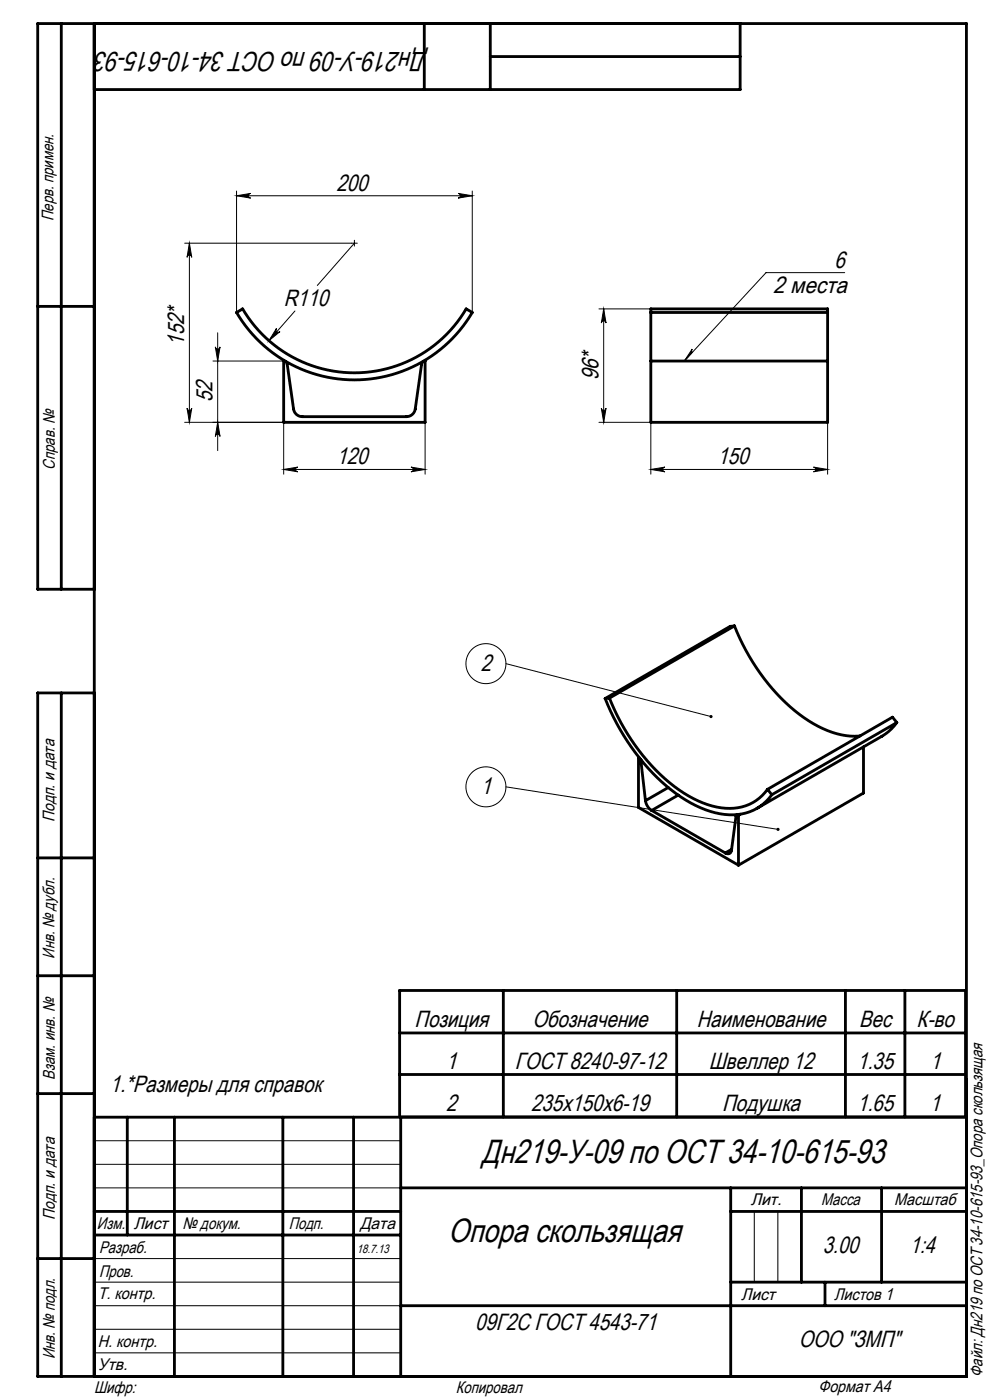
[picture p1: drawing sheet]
<svg xmlns="http://www.w3.org/2000/svg" width="210mm" height="297mm" viewBox="0 0 210 297" stroke-linecap="round" stroke-linejoin="round" font-family="sans-serif">
<g fill="none" stroke="#000" stroke-width=".21">
<path d="M40.2 51.6l.5 3a.5 .5 0 0 0-.5-.5 .5 .5 0 0 0-.5 .5zM40.2 51.6v38M50.2 41.5l3-.5a.5 .5 0 0 0-.5 .5 .5 .5 0 0 0 .5 .5zM50.2 40.5v25.8M50.2 41.5h50M75.2 51v1.2M75.2 51.6l-7.9 9M75.8 51.6h-36.6M97.2 41l3 .5-3 .5a.5 .5 0 0 0 .5-.5 .5 .5 0 0 0-.5-.5zM100.2 40.5v25.8M179.2 57.8h-16.7l-17.3 18.8M45.2 76.6h15"/>
<path d="M45.7 73.6a.5 .5 0 0 0 .5 .5 .5 .5 0 0 0 .5-.5l-.5 3zM46.2 70.6v25M58.6 69.7a.5 .5 0 0 0 .1 .7 .5 .5 0 0 0 .7-.1l-2.4 2zM62.6 66l-5.6 6.3M127.1 65.5h11M128.1 65.5v24.1M128.1 65.5l.5 3a.5 .5 0 0 0-.5-.4 .5 .5 0 0 0-.5 .4zM146.8 74l-.1 .5 .2 .2-1.7 1.9zM39.2 89.6h21v11M39.7 86.6a.5 .5 0 0 0 .5 .5 .5 .5 0 0 0 .5-.5l-.5 3zM46.2 89.6l.5 3a.5 .5 0 0 0-.5-.5 .5 .5 0 0 0-.5 .5zM60.2 99.6l3-.5a.5 .5 0 0 0-.5 .5 .5 .5 0 0 0 .5 .5z"/>
<path d="M60.2 99.6h30M87.2 99.1l3 .5-3 .5a.5 .5 0 0 0 .5-.5 .5 .5 0 0 0-.5-.5zM90.2 89.6v11M127.1 89.6h11v11M127.6 86.6a.5 .5 0 0 0 .5 .5 .5 .5 0 0 0 .5-.5l-.5 3zM138.1 99.6l3-.5a.5 .5 0 0 0-.5 .5 .5 .5 0 0 0 .5 .5zM138.1 99.6h37.5M172.6 99.1l3 .5-3 .5a.5 .5 0 0 0 .4-.5 .5 .5 0 0 0-.4-.5zM175.6 89.6v11M107.3 140.8l43.5 11.2M107.3 166.9l57.7 9M20 242h65"/>
<path d="M20 247h65M20 252h65M160 257v15M165 257v15M20 277h65M20 272h65M20 267h65M20 287h65M20 282h65"/>
<circle cx="103.1" cy="140.8" r="4.2"/>
<circle cx="103.1" cy="166.9" r="4.2"/>
</g>
<g fill="none" stroke="#000" stroke-width=".6">
<path d="M13 5v120M20 5v287M90 5v14M104 5v14M104 12h53M157 5v14h-137M8 65h12M50.2 66.3l1.3-.8a27.5 27.5 0 0 0 47.4 0l1.3 .8a29 29 0 0 1-50 0zM60.2 76.6a.75 .75 0 0 1 .7 .6l1.4 9.6a1.88 1.88 0 0 0 1.8 1.6h22.1a1.87 1.87 0 0 0 1.9-1.6l1.3-9.6a.75 .75 0 0 1 .8-.6v13h-30zM138.1 66.3v10.3M138.1 76.6v13h37.5v-13M138.1 66.3h37.5"/>
<path d="M138.1 66.3v-.8h37.5v.8M138.1 76.6h37.5M175.6 66.3v10.3M20 125h-12v-120h197v287h-197v-145h12M155.8 132.8a42.4 42.4 0 0 0 16.8 20.7 16.8 16.8 0 0 0 9.8 2.6M155.8 132.8l-.9 .1-26.5 15.3M155.8 132.8l-26.5 15.3M13 147v145M128.4 148.2a45.1 45.1 0 0 0 17.1 21.6 16.8 16.8 0 0 0 12.7 2.7 9.9 9.9 0 0 0 5.5-3.9M129.3 148.1a42.4 42.4 0 0 0 16.7 20.7 15.1 15.1 0 0 0 12.2 2.1l2.2-1.1 1.3-1 1.1-1.4M129.3 148.1l-.9 .1M183.2 158.4v9.8l-26.6 15.3"/>
<path d="M190.2 153.3l-1.7 1.9-1.4 1-26.6 15.3M190.2 153.3l-26.5 15.3M190.2 153.3l-.9-1.2-26.5 15.3M135.4 160.7l.4 .3 .2 .5M135.4 160.7v10.6l21.2 12.2M135.5 160.6l-.1 .1M136 161.5l.9 8.4M136.1 161.4l-.1 .1M136.9 169.9a2.97 2.97 0 0 0 1.3 2M138.2 171.9l15.7 9.1M141.7 167.1l-4.8 2.8M143.9 168.7l-5.7 3.2"/>
<path d="M156.4 172.8l-.1 .1M156.6 172.9a.31 .31 0 0 0-.3 0 .31 .31 0 0 0-.2 .3l-.9 7.2a.78 .78 0 0 1-.5 .7 .78 .78 0 0 1-.8-.1M156.6 172.9v10.6M157 172.7l-.4 .2M162.8 167.4l.9 1.2M8 182h12M155.2 180.2l-1.3 .8M8 207h12M84.8 210.1h120v26.9h-120zM84.8 219.1h120M106.8 210.1v26.9M143.5 210.1v26.9"/>
<path d="M179.3 210.1v26.9M191.9 210.1v26.9M8 232h12M20 237h185M27 237v25M37 237v55M60 237v55M75 237v55M84.8 227.9h120M85 237v55M20 257h65M85 252h120"/>
<path d="M155 252v40M155 257h50M170 252v20M187 252v20M8 267h12M20 262h65M85 277h120M155 272h50M175 272v5"/>
</g>
<g fill="#000">
<path d="M45.7 73.6a.5 .5 0 0 0 .5 .5 .5 .5 0 0 0 .5-.5l-.5 3zM46.2 89.6l.5 3a.5 .5 0 0 0-.5-.5 .5 .5 0 0 0-.5 .5z"/>
<path d="M39.7 86.6a.5 .5 0 0 0 .5 .5 .5 .5 0 0 0 .5-.5l-.5 3zM40.2 51.6l.5 3a.5 .5 0 0 0-.5-.5 .5 .5 0 0 0-.5 .5zM127.6 86.6a.5 .5 0 0 0 .5 .5 .5 .5 0 0 0 .5-.5l-.5 3zM128.1 65.5l.5 3a.5 .5 0 0 0-.5-.4 .5 .5 0 0 0-.5 .4z"/>
<path d="M60.2 99.6l3-.5a.5 .5 0 0 0-.5 .5 .5 .5 0 0 0 .5 .5zM87.2 99.1l3 .5-3 .5a.5 .5 0 0 0 .5-.5 .5 .5 0 0 0-.5-.5zM50.2 41.5l3-.5a.5 .5 0 0 0-.5 .5 .5 .5 0 0 0 .5 .5zM97.2 41l3 .5-3 .5a.5 .5 0 0 0 .5-.5 .5 .5 0 0 0-.5-.5zM58.6 69.7l-1.6 2.6 2.4-2a.5 .5 0 0 1-.7 .1 .5 .5 0 0 1-.1-.7zM138.1 99.6l3-.5a.5 .5 0 0 0-.5 .5 .5 .5 0 0 0 .5 .5zM172.6 99.1l3 .5-3 .5a.5 .5 0 0 0 .4-.5 .5 .5 0 0 0-.4-.5z"/>
<path d="M150.6 151.8v.4l.4 .1 .1-.2-.3-.1 .3 .1v-.2l-.3-.2zM164.8 175.7v.5h.4l.2-.2-.4-.1 .4 .1-.1-.2-.3-.2zM146.8 74l-.1 .5 .2 .2-1.7 1.9z"/>
</g>
<g font-size="7.1">
<text x="102.2" y="246.8">Дн219-У-09 по ОСТ 34-10-615-93</text>
<text x="95" y="263.4">Опора скользящая</text>
</g>
<text font-size="5.8" x="90.6" y="11.1" transform="rotate(-180 90.6 11.1)">Дн219-У-09 по ОСТ 34-10-615-93</text>
<g font-size="5">
<text x="71.4" y="40.5">200</text>
<text x="177" y="56.8">6</text>
<text x="60.2" y="64.9">R110</text>
<text x="164" y="62.2">2 места</text>
<text x="39.1" y="73.4" transform="rotate(-90 39.1 73.4)">152*</text>
<text x="127" y="80.7" transform="rotate(-90 127 80.7)">96*</text>
<text x="45.1" y="85.3" transform="rotate(-90 45.1 85.3)">52</text>
<text x="71.4" y="98.5">120</text>
<text x="152.2" y="98.5">150</text>
<text x="102" y="142.4">2</text>
<text x="102" y="168.5">1</text>
<text x="88" y="217.8">Позиция</text>
<text x="112.9" y="217.8">Обозначение</text>
<text x="147.8" y="217.8">Наименование</text>
<text x="182.2" y="217.8">Вес</text>
<text x="194.4" y="217.8">К-во</text>
<text x="94.7" y="226.8">1</text>
<text x="109.2" y="226.8">ГОСТ 8240-97-12</text>
<text x="150.3" y="226.8">Швеллер 12</text>
<text x="181.8" y="226.8">1.35</text>
<text x="197.3" y="226.8">1</text>
<text x="23.3" y="231.7">1.*Размеры для справок</text>
<text x="94.7" y="235.7">2</text>
<text x="112.6" y="235.7">235х150х6-19</text>
<text x="153.2" y="235.7">Подушка</text>
<text x="181.8" y="235.7">1.65</text>
<text x="197.3" y="235.7">1</text>
<text x="174.6" y="265.9">3.00</text>
<text x="193" y="265.9">1:4</text>
<text x="100.8" y="282.1">09Г2С ГОСТ 4543-71</text>
<text x="169.4" y="285.8">ООО &quot;ЗМП&quot;</text>
</g>
<g font-size="3.6">
<text x="11.4" y="46.9" transform="rotate(-90 11.4 46.9)">Перв. примен.</text>
<text x="11.6" y="99.6" transform="rotate(-90 11.6 99.6)">Справ. №</text>
<text x="11.5" y="174.4" transform="rotate(-90 11.5 174.4)">Подп. и дата</text>
<text x="11.6" y="203.4" transform="rotate(-90 11.6 203.4)">Инв. № дубл.</text>
<text x="11.6" y="229" transform="rotate(-90 11.6 229)">Взам. инв. №</text>
<text x="159.2" y="255.7">Лит.</text>
<text x="174.2" y="255.7">Масса</text>
<text x="189.7" y="255.7">Масштаб</text>
<text x="11.7" y="258.8" transform="rotate(-90 11.7 258.8)">Подп. и дата</text>
<text x="20.6" y="260.6">Изм.</text>
<text x="28.4" y="260.6">Лист</text>
<text x="38.7" y="260.6">№ докум.</text>
<text x="61.3" y="260.7">Подп.</text>
<text x="76.4" y="260.7">Дата</text>
<text x="21" y="265.7">Разраб.</text>
<text x="20.7" y="275.5">Т. контр.</text>
<text x="21" y="270.9">Пров.</text>
<text x="157.2" y="275.7">Лист</text>
<text x="176.9" y="275.7">Листов 1</text>
<text x="20.7" y="285.8">Н. контр.</text>
<text x="11.6" y="288.4" transform="rotate(-90 11.6 288.4)">Инв. № подл.</text>
<text x="20.7" y="290.5">Утв.</text>
<text x="208.4" y="292.1" transform="rotate(-90 208.4 292.1)">Файл: Дн219 по ОСТ 34-10-615-93_Опора скользящая</text>
<text x="20" y="295.5">Шифр:</text>
<text x="96.7" y="295.4">Копировал</text>
<text x="173.6" y="295.2">Формат A4</text>
</g>
<text font-size="2.6" x="75.7" y="265.8">18.7.13</text>
</svg>
